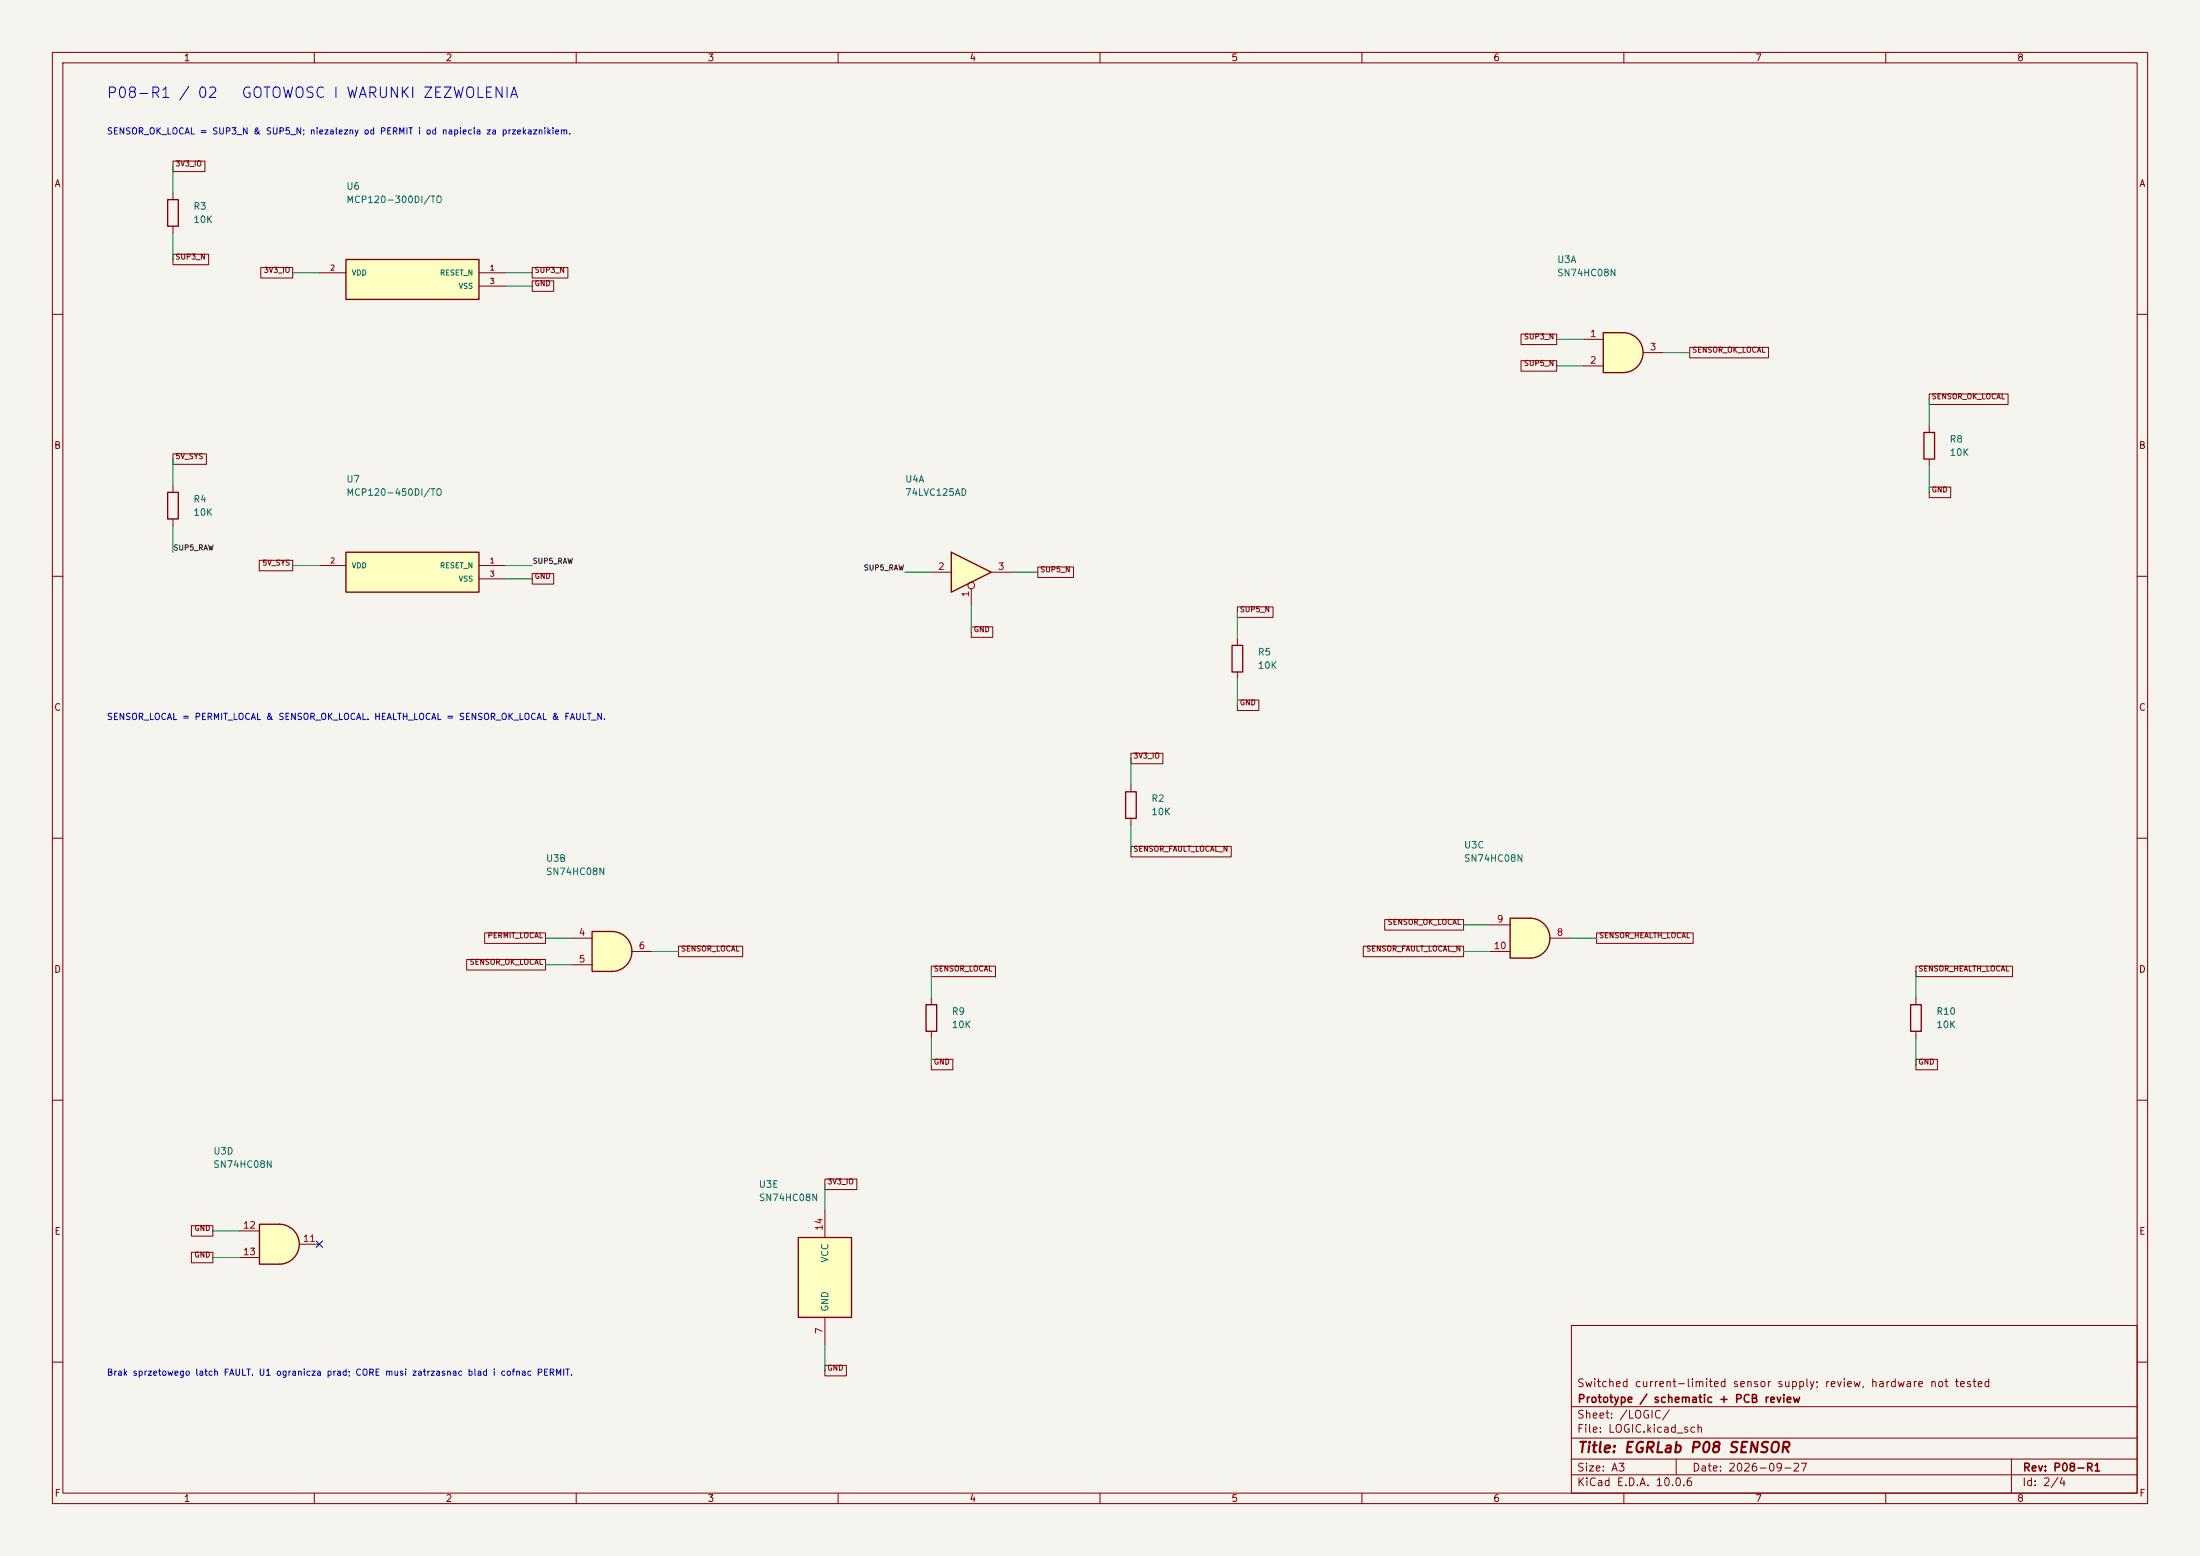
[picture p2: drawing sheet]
(kicad_sch (version 20250114) (generator "eeschema") (paper "A3") (title_block (title "EGRLab P08 SENSOR") (date "2026-09-27") (rev "P08-R1") (company "Prototype / schematic + PCB review") (comment 1 "Switched current-limited sensor supply; review, hardware not tested"))(lib_symbols (symbol "P08:MCP120_D_TO" (pin_names (offset 1.016)) (in_bom yes) (on_board yes) (symbol "MCP120_D_TO_1_1" (rectangle (start -12.7 3.81) (end 12.7 -3.81) (stroke (width .254) (type default)) (fill (type background)))) (symbol "MCP120_D_TO_1_0" (pin power_in line (at -17.78 1.27 0) (length 5.08) (name "VDD" (effects (font (size 1.0 1.0)))) (number "2" (effects (font (size 1 1))))) (pin open_collector line (at 17.78 1.27 180) (length 5.08) (name "RESET_N" (effects (font (size 1.0 1.0)))) (number "1" (effects (font (size 1 1))))) (pin power_in line (at 17.78 -1.27 180) (length 5.08) (name "VSS" (effects (font (size 1.0 1.0)))) (number "3" (effects (font (size 1 1)))))))(symbol "P08:R" (pin_numbers (hide yes)) (pin_names (offset 0)) (exclude_from_sim no) (in_bom yes) (on_board yes) (in_pos_files yes) (duplicate_pin_numbers_are_jumpers no) (symbol "R_0_1" (rectangle (start -1.016 -2.54) (end 1.016 2.54) (stroke (width 0.254) (type default)) (fill (type none)))) (symbol "R_1_1" (pin passive line (at 0 3.81 270) (length 1.27) (name "" (effects (font (size 1.27 1.27)))) (number "1" (effects (font (size 1.27 1.27))))) (pin passive line (at 0 -3.81 90) (length 1.27) (name "" (effects (font (size 1.27 1.27)))) (number "2" (effects (font (size 1.27 1.27)))))) (embedded_fonts no))(symbol "P08:74LVC125AD" (pin_names (offset 1.016)) (exclude_from_sim no) (in_bom yes) (on_board yes) (in_pos_files yes) (duplicate_pin_numbers_are_jumpers no) (symbol "74LVC125AD_1_0" (polyline (pts (xy -3.81 3.81) (xy -3.81 -3.81) (xy 3.81 0) (xy -3.81 3.81)) (stroke (width 0.254) (type default)) (fill (type background))) (pin input inverted (at 0 -6.35 90) (length 4.445) (name "" (effects (font (size 1.27 1.27)))) (number "1" (effects (font (size 1.27 1.27))))) (pin input line (at -7.62 0 0) (length 3.81) (name "" (effects (font (size 1.27 1.27)))) (number "2" (effects (font (size 1.27 1.27))))) (pin tri_state line (at 7.62 0 180) (length 3.81) (name "" (effects (font (size 1.27 1.27)))) (number "3" (effects (font (size 1.27 1.27)))))) (symbol "74LVC125AD_2_0" (polyline (pts (xy -3.81 3.81) (xy -3.81 -3.81) (xy 3.81 0) (xy -3.81 3.81)) (stroke (width 0.254) (type default)) (fill (type background))) (pin input inverted (at 0 -6.35 90) (length 4.445) (name "" (effects (font (size 1.27 1.27)))) (number "4" (effects (font (size 1.27 1.27))))) (pin input line (at -7.62 0 0) (length 3.81) (name "" (effects (font (size 1.27 1.27)))) (number "5" (effects (font (size 1.27 1.27))))) (pin tri_state line (at 7.62 0 180) (length 3.81) (name "" (effects (font (size 1.27 1.27)))) (number "6" (effects (font (size 1.27 1.27)))))) (symbol "74LVC125AD_3_0" (polyline (pts (xy -3.81 3.81) (xy -3.81 -3.81) (xy 3.81 0) (xy -3.81 3.81)) (stroke (width 0.254) (type default)) (fill (type background))) (pin tri_state line (at 7.62 0 180) (length 3.81) (name "" (effects (font (size 1.27 1.27)))) (number "8" (effects (font (size 1.27 1.27))))) (pin input line (at -7.62 0 0) (length 3.81) (name "" (effects (font (size 1.27 1.27)))) (number "9" (effects (font (size 1.27 1.27))))) (pin input inverted (at 0 -6.35 90) (length 4.445) (name "" (effects (font (size 1.27 1.27)))) (number "10" (effects (font (size 1.27 1.27)))))) (symbol "74LVC125AD_4_0" (polyline (pts (xy -3.81 3.81) (xy -3.81 -3.81) (xy 3.81 0) (xy -3.81 3.81)) (stroke (width 0.254) (type default)) (fill (type background))) (pin tri_state line (at 7.62 0 180) (length 3.81) (name "" (effects (font (size 1.27 1.27)))) (number "11" (effects (font (size 1.27 1.27))))) (pin input line (at -7.62 0 0) (length 3.81) (name "" (effects (font (size 1.27 1.27)))) (number "12" (effects (font (size 1.27 1.27))))) (pin input inverted (at 0 -6.35 90) (length 4.445) (name "" (effects (font (size 1.27 1.27)))) (number "13" (effects (font (size 1.27 1.27)))))) (symbol "74LVC125AD_5_0" (pin power_in line (at 0 -12.7 90) (length 5.08) (name "GND" (effects (font (size 1.27 1.27)))) (number "7" (effects (font (size 1.27 1.27))))) (pin power_in line (at 0 12.7 270) (length 5.08) (name "VCC" (effects (font (size 1.27 1.27)))) (number "14" (effects (font (size 1.27 1.27)))))) (symbol "74LVC125AD_5_1" (rectangle (start -5.08 7.62) (end 5.08 -7.62) (stroke (width 0.254) (type default)) (fill (type background)))) (embedded_fonts no))(symbol "P08:SN74HC08N" (body_styles demorgan) (pin_names (offset 1.016)) (exclude_from_sim no) (in_bom yes) (on_board yes) (in_pos_files yes) (duplicate_pin_numbers_are_jumpers no) (symbol "SN74HC08N_1_1" (arc (start 0 3.81) (mid 3.7934 0) (end 0 -3.81) (stroke (width 0.254) (type default)) (fill (type background))) (polyline (pts (xy 0 3.81) (xy -3.81 3.81) (xy -3.81 -3.81) (xy 0 -3.81)) (stroke (width 0.254) (type default)) (fill (type background))) (pin input line (at -7.62 2.54 0) (length 3.81) (name "" (effects (font (size 1.27 1.27)))) (number "1" (effects (font (size 1.27 1.27))))) (pin input line (at -7.62 -2.54 0) (length 3.81) (name "" (effects (font (size 1.27 1.27)))) (number "2" (effects (font (size 1.27 1.27))))) (pin output line (at 7.62 0 180) (length 3.81) (name "" (effects (font (size 1.27 1.27)))) (number "3" (effects (font (size 1.27 1.27)))))) (symbol "SN74HC08N_1_2" (arc (start -3.81 3.81) (mid -2.589 0) (end -3.81 -3.81) (stroke (width 0.254) (type default)) (fill (type none))) (polyline (pts (xy -3.81 3.81) (xy -0.635 3.81)) (stroke (width 0.254) (type default)) (fill (type background))) (polyline (pts (xy -3.81 -3.81) (xy -0.635 -3.81)) (stroke (width 0.254) (type default)) (fill (type background))) (arc (start 3.81 0) (mid 2.1855 -2.584) (end -0.6096 -3.81) (stroke (width 0.254) (type default)) (fill (type background))) (arc (start -0.6096 3.81) (mid 2.1928 2.5924) (end 3.81 0) (stroke (width 0.254) (type default)) (fill (type background))) (polyline (pts (xy -0.635 3.81) (xy -3.81 3.81) (xy -3.81 3.81) (xy -3.556 3.4036) (xy -3.0226 2.2606) (xy -2.6924 1.0414) (xy -2.6162 -0.254) (xy -2.7686 -1.4986) (xy -3.175 -2.7178) (xy -3.81 -3.81) (xy -3.81 -3.81) (xy -0.635 -3.81)) (stroke (width -25.4) (type default)) (fill (type background))) (pin input inverted (at -7.62 2.54 0) (length 4.318) (name "" (effects (font (size 1.27 1.27)))) (number "1" (effects (font (size 1.27 1.27))))) (pin input inverted (at -7.62 -2.54 0) (length 4.318) (name "" (effects (font (size 1.27 1.27)))) (number "2" (effects (font (size 1.27 1.27))))) (pin output inverted (at 7.62 0 180) (length 3.81) (name "" (effects (font (size 1.27 1.27)))) (number "3" (effects (font (size 1.27 1.27)))))) (symbol "SN74HC08N_2_1" (arc (start 0 3.81) (mid 3.7934 0) (end 0 -3.81) (stroke (width 0.254) (type default)) (fill (type background))) (polyline (pts (xy 0 3.81) (xy -3.81 3.81) (xy -3.81 -3.81) (xy 0 -3.81)) (stroke (width 0.254) (type default)) (fill (type background))) (pin input line (at -7.62 2.54 0) (length 3.81) (name "" (effects (font (size 1.27 1.27)))) (number "4" (effects (font (size 1.27 1.27))))) (pin input line (at -7.62 -2.54 0) (length 3.81) (name "" (effects (font (size 1.27 1.27)))) (number "5" (effects (font (size 1.27 1.27))))) (pin output line (at 7.62 0 180) (length 3.81) (name "" (effects (font (size 1.27 1.27)))) (number "6" (effects (font (size 1.27 1.27)))))) (symbol "SN74HC08N_2_2" (arc (start -3.81 3.81) (mid -2.589 0) (end -3.81 -3.81) (stroke (width 0.254) (type default)) (fill (type none))) (polyline (pts (xy -3.81 3.81) (xy -0.635 3.81)) (stroke (width 0.254) (type default)) (fill (type background))) (polyline (pts (xy -3.81 -3.81) (xy -0.635 -3.81)) (stroke (width 0.254) (type default)) (fill (type background))) (arc (start 3.81 0) (mid 2.1855 -2.584) (end -0.6096 -3.81) (stroke (width 0.254) (type default)) (fill (type background))) (arc (start -0.6096 3.81) (mid 2.1928 2.5924) (end 3.81 0) (stroke (width 0.254) (type default)) (fill (type background))) (polyline (pts (xy -0.635 3.81) (xy -3.81 3.81) (xy -3.81 3.81) (xy -3.556 3.4036) (xy -3.0226 2.2606) (xy -2.6924 1.0414) (xy -2.6162 -0.254) (xy -2.7686 -1.4986) (xy -3.175 -2.7178) (xy -3.81 -3.81) (xy -3.81 -3.81) (xy -0.635 -3.81)) (stroke (width -25.4) (type default)) (fill (type background))) (pin input inverted (at -7.62 2.54 0) (length 4.318) (name "" (effects (font (size 1.27 1.27)))) (number "4" (effects (font (size 1.27 1.27))))) (pin input inverted (at -7.62 -2.54 0) (length 4.318) (name "" (effects (font (size 1.27 1.27)))) (number "5" (effects (font (size 1.27 1.27))))) (pin output inverted (at 7.62 0 180) (length 3.81) (name "" (effects (font (size 1.27 1.27)))) (number "6" (effects (font (size 1.27 1.27)))))) (symbol "SN74HC08N_3_1" (arc (start 0 3.81) (mid 3.7934 0) (end 0 -3.81) (stroke (width 0.254) (type default)) (fill (type background))) (polyline (pts (xy 0 3.81) (xy -3.81 3.81) (xy -3.81 -3.81) (xy 0 -3.81)) (stroke (width 0.254) (type default)) (fill (type background))) (pin output line (at 7.62 0 180) (length 3.81) (name "" (effects (font (size 1.27 1.27)))) (number "8" (effects (font (size 1.27 1.27))))) (pin input line (at -7.62 2.54 0) (length 3.81) (name "" (effects (font (size 1.27 1.27)))) (number "9" (effects (font (size 1.27 1.27))))) (pin input line (at -7.62 -2.54 0) (length 3.81) (name "" (effects (font (size 1.27 1.27)))) (number "10" (effects (font (size 1.27 1.27)))))) (symbol "SN74HC08N_3_2" (arc (start -3.81 3.81) (mid -2.589 0) (end -3.81 -3.81) (stroke (width 0.254) (type default)) (fill (type none))) (polyline (pts (xy -3.81 3.81) (xy -0.635 3.81)) (stroke (width 0.254) (type default)) (fill (type background))) (polyline (pts (xy -3.81 -3.81) (xy -0.635 -3.81)) (stroke (width 0.254) (type default)) (fill (type background))) (arc (start 3.81 0) (mid 2.1855 -2.584) (end -0.6096 -3.81) (stroke (width 0.254) (type default)) (fill (type background))) (arc (start -0.6096 3.81) (mid 2.1928 2.5924) (end 3.81 0) (stroke (width 0.254) (type default)) (fill (type background))) (polyline (pts (xy -0.635 3.81) (xy -3.81 3.81) (xy -3.81 3.81) (xy -3.556 3.4036) (xy -3.0226 2.2606) (xy -2.6924 1.0414) (xy -2.6162 -0.254) (xy -2.7686 -1.4986) (xy -3.175 -2.7178) (xy -3.81 -3.81) (xy -3.81 -3.81) (xy -0.635 -3.81)) (stroke (width -25.4) (type default)) (fill (type background))) (pin output inverted (at 7.62 0 180) (length 3.81) (name "" (effects (font (size 1.27 1.27)))) (number "8" (effects (font (size 1.27 1.27))))) (pin input inverted (at -7.62 2.54 0) (length 4.318) (name "" (effects (font (size 1.27 1.27)))) (number "9" (effects (font (size 1.27 1.27))))) (pin input inverted (at -7.62 -2.54 0) (length 4.318) (name "" (effects (font (size 1.27 1.27)))) (number "10" (effects (font (size 1.27 1.27)))))) (symbol "SN74HC08N_4_1" (arc (start 0 3.81) (mid 3.7934 0) (end 0 -3.81) (stroke (width 0.254) (type default)) (fill (type background))) (polyline (pts (xy 0 3.81) (xy -3.81 3.81) (xy -3.81 -3.81) (xy 0 -3.81)) (stroke (width 0.254) (type default)) (fill (type background))) (pin output line (at 7.62 0 180) (length 3.81) (name "" (effects (font (size 1.27 1.27)))) (number "11" (effects (font (size 1.27 1.27))))) (pin input line (at -7.62 2.54 0) (length 3.81) (name "" (effects (font (size 1.27 1.27)))) (number "12" (effects (font (size 1.27 1.27))))) (pin input line (at -7.62 -2.54 0) (length 3.81) (name "" (effects (font (size 1.27 1.27)))) (number "13" (effects (font (size 1.27 1.27)))))) (symbol "SN74HC08N_4_2" (arc (start -3.81 3.81) (mid -2.589 0) (end -3.81 -3.81) (stroke (width 0.254) (type default)) (fill (type none))) (polyline (pts (xy -3.81 3.81) (xy -0.635 3.81)) (stroke (width 0.254) (type default)) (fill (type background))) (polyline (pts (xy -3.81 -3.81) (xy -0.635 -3.81)) (stroke (width 0.254) (type default)) (fill (type background))) (arc (start 3.81 0) (mid 2.1855 -2.584) (end -0.6096 -3.81) (stroke (width 0.254) (type default)) (fill (type background))) (arc (start -0.6096 3.81) (mid 2.1928 2.5924) (end 3.81 0) (stroke (width 0.254) (type default)) (fill (type background))) (polyline (pts (xy -0.635 3.81) (xy -3.81 3.81) (xy -3.81 3.81) (xy -3.556 3.4036) (xy -3.0226 2.2606) (xy -2.6924 1.0414) (xy -2.6162 -0.254) (xy -2.7686 -1.4986) (xy -3.175 -2.7178) (xy -3.81 -3.81) (xy -3.81 -3.81) (xy -0.635 -3.81)) (stroke (width -25.4) (type default)) (fill (type background))) (pin output inverted (at 7.62 0 180) (length 3.81) (name "" (effects (font (size 1.27 1.27)))) (number "11" (effects (font (size 1.27 1.27))))) (pin input inverted (at -7.62 2.54 0) (length 4.318) (name "" (effects (font (size 1.27 1.27)))) (number "12" (effects (font (size 1.27 1.27))))) (pin input inverted (at -7.62 -2.54 0) (length 4.318) (name "" (effects (font (size 1.27 1.27)))) (number "13" (effects (font (size 1.27 1.27)))))) (symbol "SN74HC08N_5_0" (pin power_in line (at 0 -12.7 90) (length 5.08) (name "GND" (effects (font (size 1.27 1.27)))) (number "7" (effects (font (size 1.27 1.27))))) (pin power_in line (at 0 12.7 270) (length 5.08) (name "VCC" (effects (font (size 1.27 1.27)))) (number "14" (effects (font (size 1.27 1.27)))))) (symbol "SN74HC08N_5_1" (rectangle (start -5.08 7.62) (end 5.08 -7.62) (stroke (width 0.254) (type default)) (fill (type background)))) (embedded_fonts no)))(symbol (lib_id "P08:MCP120_D_TO") (at 78.74 53.34 0) (unit 1) (in_bom yes) (on_board yes) (dnp no) (property "Reference" "U6" (at 66.04 35.56 0) (effects (font (size 1.27 1.27)) (justify left))) (property "Value" "MCP120-300DI/TO" (at 66.04 38.1 0) (effects (font (size 1.27 1.27)) (justify left)))(property "Footprint" "Package_TO_SOT_THT:TO-92_Inline_Wide" (at 78.74 53.34 0) (effects (font (size 1 1)) hide))(property "MPN" "MCP120-300DI/TO" (at 78.74 53.34 0) (effects (font (size 1 1)) hide))(property "BaselineRef" "U_SUP3" (at 78.74 53.34 0) (effects (font (size 1 1)) hide))(property "Datasheet" "https://ww1.microchip.com/downloads/en/DeviceDoc/11184d.pdf" (at 78.74 53.34 0) (effects (font (size 1 1)) hide))(pin "2")(pin "1")(pin "3"))(symbol (lib_id "P08:R") (at 33.02 40.64 0) (unit 1) (in_bom yes) (on_board yes) (dnp no) (property "Reference" "R3" (at 36.830000000000005 39.37 0) (effects (font (size 1.27 1.27)) (justify left))) (property "Value" "10K" (at 36.830000000000005 41.91 0) (effects (font (size 1.27 1.27)) (justify left)))(property "Footprint" "Resistor_THT:R_Axial_DIN0207_L6.3mm_D2.5mm_P10.16mm_Horizontal" (at 33.02 40.64 0) (effects (font (size 1 1)) hide))(property "MPN" "Metal film 10K 1% 0.25W" (at 33.02 40.64 0) (effects (font (size 1 1)) hide))(property "BaselineRef" "R_SUP3" (at 33.02 40.64 0) (effects (font (size 1 1)) hide))(property "Datasheet" "" (at 33.02 40.64 0) (effects (font (size 1 1)) hide))(pin "1")(pin "2"))(symbol (lib_id "P08:MCP120_D_TO") (at 78.74 109.22 0) (unit 1) (in_bom yes) (on_board yes) (dnp no) (property "Reference" "U7" (at 66.04 91.44 0) (effects (font (size 1.27 1.27)) (justify left))) (property "Value" "MCP120-450DI/TO" (at 66.04 93.98 0) (effects (font (size 1.27 1.27)) (justify left)))(property "Footprint" "Package_TO_SOT_THT:TO-92_Inline_Wide" (at 78.74 109.22 0) (effects (font (size 1 1)) hide))(property "MPN" "MCP120-450DI/TO" (at 78.74 109.22 0) (effects (font (size 1 1)) hide))(property "BaselineRef" "U_SUP5" (at 78.74 109.22 0) (effects (font (size 1 1)) hide))(property "Datasheet" "https://ww1.microchip.com/downloads/en/DeviceDoc/11184d.pdf" (at 78.74 109.22 0) (effects (font (size 1 1)) hide))(pin "2")(pin "1")(pin "3"))(symbol (lib_id "P08:R") (at 33.02 96.52 0) (unit 1) (in_bom yes) (on_board yes) (dnp no) (property "Reference" "R4" (at 36.830000000000005 95.25 0) (effects (font (size 1.27 1.27)) (justify left))) (property "Value" "10K" (at 36.830000000000005 97.79 0) (effects (font (size 1.27 1.27)) (justify left)))(property "Footprint" "Resistor_THT:R_Axial_DIN0207_L6.3mm_D2.5mm_P10.16mm_Horizontal" (at 33.02 96.52 0) (effects (font (size 1 1)) hide))(property "MPN" "Metal film 10K 1% 0.25W" (at 33.02 96.52 0) (effects (font (size 1 1)) hide))(property "BaselineRef" "R_SUP5" (at 33.02 96.52 0) (effects (font (size 1 1)) hide))(property "Datasheet" "" (at 33.02 96.52 0) (effects (font (size 1 1)) hide))(pin "1")(pin "2"))(symbol (lib_id "P08:74LVC125AD") (at 185.42 109.22 0) (unit 1) (in_bom yes) (on_board yes) (dnp no) (property "Reference" "U4" (at 172.72 91.44 0) (effects (font (size 1.27 1.27)) (justify left))) (property "Value" "74LVC125AD" (at 172.72 93.98 0) (effects (font (size 1.27 1.27)) (justify left)))(property "Footprint" "Package_SO:SOIC-14_3.9x8.7mm_P1.27mm" (at 185.42 109.22 0) (effects (font (size 1 1)) hide))(property "MPN" "74LVC125AD,118 (Nexperia)" (at 185.42 109.22 0) (effects (font (size 1 1)) hide))(property "BaselineRef" "U_SUPBUF" (at 185.42 109.22 0) (effects (font (size 1 1)) hide))(property "Datasheet" "https://assets.nexperia.com/documents/data-sheet/74LVC125A.pdf" (at 185.42 109.22 0) (effects (font (size 1 1)) hide))(pin "1")(pin "2")(pin "3"))(symbol (lib_id "P08:R") (at 236.22 125.73 0) (unit 1) (in_bom yes) (on_board yes) (dnp no) (property "Reference" "R5" (at 240.03 124.46000000000001 0) (effects (font (size 1.27 1.27)) (justify left))) (property "Value" "10K" (at 240.03 127.00000000000001 0) (effects (font (size 1.27 1.27)) (justify left)))(property "Footprint" "Resistor_THT:R_Axial_DIN0207_L6.3mm_D2.5mm_P10.16mm_Horizontal" (at 236.22 125.73 0) (effects (font (size 1 1)) hide))(property "MPN" "Metal film 10K 1% 0.25W" (at 236.22 125.73 0) (effects (font (size 1 1)) hide))(property "BaselineRef" "ADD_SUP5_PD" (at 236.22 125.73 0) (effects (font (size 1 1)) hide))(property "Datasheet" "" (at 236.22 125.73 0) (effects (font (size 1 1)) hide))(pin "1")(pin "2"))(symbol (lib_id "P08:SN74HC08N") (at 309.88 67.31 0) (unit 1) (in_bom yes) (on_board yes) (dnp no) (property "Reference" "U3" (at 297.18 49.53 0) (effects (font (size 1.27 1.27)) (justify left))) (property "Value" "SN74HC08N" (at 297.18 52.07 0) (effects (font (size 1.27 1.27)) (justify left)))(property "Footprint" "Package_DIP:DIP-14_W7.62mm" (at 309.88 67.31 0) (effects (font (size 1 1)) hide))(property "MPN" "SN74HC08N" (at 309.88 67.31 0) (effects (font (size 1 1)) hide))(property "BaselineRef" "U_READY" (at 309.88 67.31 0) (effects (font (size 1 1)) hide))(property "Datasheet" "https://www.ti.com/lit/ds/symlink/sn74hc08.pdf" (at 309.88 67.31 0) (effects (font (size 1 1)) hide))(pin "1")(pin "2")(pin "3"))(symbol (lib_id "P08:R") (at 368.3 85.09 0) (unit 1) (in_bom yes) (on_board yes) (dnp no) (property "Reference" "R8" (at 372.11 83.82000000000001 0) (effects (font (size 1.27 1.27)) (justify left))) (property "Value" "10K" (at 372.11 86.36000000000001 0) (effects (font (size 1.27 1.27)) (justify left)))(property "Footprint" "Resistor_THT:R_Axial_DIN0207_L6.3mm_D2.5mm_P10.16mm_Horizontal" (at 368.3 85.09 0) (effects (font (size 1 1)) hide))(property "MPN" "Metal film 10K 1% 0.25W" (at 368.3 85.09 0) (effects (font (size 1 1)) hide))(property "BaselineRef" "R_READY_PD" (at 368.3 85.09 0) (effects (font (size 1 1)) hide))(property "Datasheet" "" (at 368.3 85.09 0) (effects (font (size 1 1)) hide))(pin "1")(pin "2"))(symbol (lib_id "P08:SN74HC08N") (at 116.84 181.61 0) (unit 2) (in_bom yes) (on_board yes) (dnp no) (property "Reference" "U3" (at 104.14 163.83 0) (effects (font (size 1.27 1.27)) (justify left))) (property "Value" "SN74HC08N" (at 104.14 166.37 0) (effects (font (size 1.27 1.27)) (justify left)))(property "Footprint" "Package_DIP:DIP-14_W7.62mm" (at 116.84 181.61 0) (effects (font (size 1 1)) hide))(property "MPN" "SN74HC08N" (at 116.84 181.61 0) (effects (font (size 1 1)) hide))(property "BaselineRef" "U_READY" (at 116.84 181.61 0) (effects (font (size 1 1)) hide))(property "Datasheet" "https://www.ti.com/lit/ds/symlink/sn74hc08.pdf" (at 116.84 181.61 0) (effects (font (size 1 1)) hide))(pin "4")(pin "5")(pin "6"))(symbol (lib_id "P08:R") (at 177.8 194.31 0) (unit 1) (in_bom yes) (on_board yes) (dnp no) (property "Reference" "R9" (at 181.61 193.04 0) (effects (font (size 1.27 1.27)) (justify left))) (property "Value" "10K" (at 181.61 195.57999999999998 0) (effects (font (size 1.27 1.27)) (justify left)))(property "Footprint" "Resistor_THT:R_Axial_DIN0207_L6.3mm_D2.5mm_P10.16mm_Horizontal" (at 177.8 194.31 0) (effects (font (size 1 1)) hide))(property "MPN" "Metal film 10K 1% 0.25W" (at 177.8 194.31 0) (effects (font (size 1 1)) hide))(property "BaselineRef" "ADD_EN_PD" (at 177.8 194.31 0) (effects (font (size 1 1)) hide))(property "Datasheet" "" (at 177.8 194.31 0) (effects (font (size 1 1)) hide))(pin "1")(pin "2"))(symbol (lib_id "P08:SN74HC08N") (at 292.1 179.07 0) (unit 3) (in_bom yes) (on_board yes) (dnp no) (property "Reference" "U3" (at 279.4 161.29 0) (effects (font (size 1.27 1.27)) (justify left))) (property "Value" "SN74HC08N" (at 279.4 163.82999999999998 0) (effects (font (size 1.27 1.27)) (justify left)))(property "Footprint" "Package_DIP:DIP-14_W7.62mm" (at 292.1 179.07 0) (effects (font (size 1 1)) hide))(property "MPN" "SN74HC08N" (at 292.1 179.07 0) (effects (font (size 1 1)) hide))(property "BaselineRef" "U_READY" (at 292.1 179.07 0) (effects (font (size 1 1)) hide))(property "Datasheet" "https://www.ti.com/lit/ds/symlink/sn74hc08.pdf" (at 292.1 179.07 0) (effects (font (size 1 1)) hide))(pin "8")(pin "9")(pin "10"))(symbol (lib_id "P08:R") (at 215.9 153.67 0) (unit 1) (in_bom yes) (on_board yes) (dnp no) (property "Reference" "R2" (at 219.71 152.39999999999998 0) (effects (font (size 1.27 1.27)) (justify left))) (property "Value" "10K" (at 219.71 154.93999999999997 0) (effects (font (size 1.27 1.27)) (justify left)))(property "Footprint" "Resistor_THT:R_Axial_DIN0207_L6.3mm_D2.5mm_P10.16mm_Horizontal" (at 215.9 153.67 0) (effects (font (size 1 1)) hide))(property "MPN" "Metal film 10K 1% 0.25W" (at 215.9 153.67 0) (effects (font (size 1 1)) hide))(property "BaselineRef" "R_FAULT_PU" (at 215.9 153.67 0) (effects (font (size 1 1)) hide))(property "Datasheet" "" (at 215.9 153.67 0) (effects (font (size 1 1)) hide))(pin "1")(pin "2"))(symbol (lib_id "P08:R") (at 365.76 194.31 0) (unit 1) (in_bom yes) (on_board yes) (dnp no) (property "Reference" "R10" (at 369.57 193.04 0) (effects (font (size 1.27 1.27)) (justify left))) (property "Value" "10K" (at 369.57 195.57999999999998 0) (effects (font (size 1.27 1.27)) (justify left)))(property "Footprint" "Resistor_THT:R_Axial_DIN0207_L6.3mm_D2.5mm_P10.16mm_Horizontal" (at 365.76 194.31 0) (effects (font (size 1 1)) hide))(property "MPN" "Metal film 10K 1% 0.25W" (at 365.76 194.31 0) (effects (font (size 1 1)) hide))(property "BaselineRef" "ADD_HEALTH_PD" (at 365.76 194.31 0) (effects (font (size 1 1)) hide))(property "Datasheet" "" (at 365.76 194.31 0) (effects (font (size 1 1)) hide))(pin "1")(pin "2"))(symbol (lib_id "P08:SN74HC08N") (at 53.34 237.49 0) (unit 4) (in_bom yes) (on_board yes) (dnp no) (property "Reference" "U3" (at 40.64 219.71 0) (effects (font (size 1.27 1.27)) (justify left))) (property "Value" "SN74HC08N" (at 40.64 222.25 0) (effects (font (size 1.27 1.27)) (justify left)))(property "Footprint" "Package_DIP:DIP-14_W7.62mm" (at 53.34 237.49 0) (effects (font (size 1 1)) hide))(property "MPN" "SN74HC08N" (at 53.34 237.49 0) (effects (font (size 1 1)) hide))(property "BaselineRef" "U_READY" (at 53.34 237.49 0) (effects (font (size 1 1)) hide))(property "Datasheet" "https://www.ti.com/lit/ds/symlink/sn74hc08.pdf" (at 53.34 237.49 0) (effects (font (size 1 1)) hide))(pin "11")(pin "12")(pin "13"))(symbol (lib_id "P08:SN74HC08N") (at 157.48 243.84 0) (unit 5) (in_bom yes) (on_board yes) (dnp no) (property "Reference" "U3" (at 144.78 226.06 0) (effects (font (size 1.27 1.27)) (justify left))) (property "Value" "SN74HC08N" (at 144.78 228.6 0) (effects (font (size 1.27 1.27)) (justify left)))(property "Footprint" "Package_DIP:DIP-14_W7.62mm" (at 157.48 243.84 0) (effects (font (size 1 1)) hide))(property "MPN" "SN74HC08N" (at 157.48 243.84 0) (effects (font (size 1 1)) hide))(property "BaselineRef" "U_READY" (at 157.48 243.84 0) (effects (font (size 1 1)) hide))(property "Datasheet" "https://www.ti.com/lit/ds/symlink/sn74hc08.pdf" (at 157.48 243.84 0) (effects (font (size 1 1)) hide))(pin "7")(pin "14"))(text "SENSOR_OK_LOCAL = SUP3_N & SUP5_N; niezalezny od PERMIT i od napiecia za przekaznikiem." (at 20.32 24.5872 0) (effects (font (size 1.2 1.2)) (justify left top)))(text "SENSOR_LOCAL = PERMIT_LOCAL & SENSOR_OK_LOCAL. HEALTH_LOCAL = SENSOR_OK_LOCAL & FAULT_N." (at 20.32 136.3472 0) (effects (font (size 1.2 1.2)) (justify left top)))(text "Brak sprzetowego latch FAULT. U1 ogranicza prad; CORE musi zatrzasnac blad i cofnac PERMIT." (at 20.32 261.5184 0) (effects (font (size 1.2 1.2)) (justify left top)))(text "P08-R1 / 02   GOTOWOSC I WARUNKI ZEZWOLENIA" (at 20.32 16.764 0) (effects (font (size 2 2)) (justify left top)))(wire (pts (xy 60.96 52.07) (xy 55.88 52.07)) (stroke (width 0) (type default)))(global_label "3V3_IO" (shape passive) (at 55.88 52.07 0) (effects (font (size 1 1)) (justify right bottom)))(wire (pts (xy 96.52 52.07) (xy 101.6 52.07)) (stroke (width 0) (type default)))(global_label "SUP3_N" (shape passive) (at 101.6 52.07 0) (effects (font (size 1 1)) (justify left bottom)))(wire (pts (xy 96.52 54.61) (xy 101.6 54.61)) (stroke (width 0) (type default)))(global_label "GND" (shape passive) (at 101.6 54.61 0) (effects (font (size 1 1)) (justify left bottom)))(wire (pts (xy 33.02 36.83) (xy 33.02 31.75)) (stroke (width 0) (type default)))(global_label "3V3_IO" (shape passive) (at 33.02 31.75 0) (effects (font (size 1 1)) (justify left bottom)))(wire (pts (xy 33.02 44.45) (xy 33.02 49.53)) (stroke (width 0) (type default)))(global_label "SUP3_N" (shape passive) (at 33.02 49.53 0) (effects (font (size 1 1)) (justify left bottom)))(wire (pts (xy 60.96 107.95) (xy 55.88 107.95)) (stroke (width 0) (type default)))(global_label "5V_SYS" (shape passive) (at 55.88 107.95 0) (effects (font (size 1 1)) (justify right bottom)))(wire (pts (xy 96.52 107.95) (xy 101.6 107.95)) (stroke (width 0) (type default)))(label "SUP5_RAW"  (at 101.6 107.95 0) (effects (font (size 1 1)) (justify left bottom)))(wire (pts (xy 96.52 110.49) (xy 101.6 110.49)) (stroke (width 0) (type default)))(global_label "GND" (shape passive) (at 101.6 110.49 0) (effects (font (size 1 1)) (justify left bottom)))(wire (pts (xy 33.02 92.71) (xy 33.02 87.63)) (stroke (width 0) (type default)))(global_label "5V_SYS" (shape passive) (at 33.02 87.63 0) (effects (font (size 1 1)) (justify left bottom)))(wire (pts (xy 33.02 100.33) (xy 33.02 105.41)) (stroke (width 0) (type default)))(label "SUP5_RAW"  (at 33.02 105.41 0) (effects (font (size 1 1)) (justify left bottom)))(wire (pts (xy 185.42 115.57) (xy 185.42 120.65)) (stroke (width 0) (type default)))(global_label "GND" (shape passive) (at 185.42 120.65 0) (effects (font (size 1 1)) (justify left bottom)))(wire (pts (xy 177.8 109.22) (xy 172.72 109.22)) (stroke (width 0) (type default)))(label "SUP5_RAW"  (at 172.72 109.22 0) (effects (font (size 1 1)) (justify right bottom)))(wire (pts (xy 193.04 109.22) (xy 198.12 109.22)) (stroke (width 0) (type default)))(global_label "SUP5_N" (shape passive) (at 198.12 109.22 0) (effects (font (size 1 1)) (justify left bottom)))(wire (pts (xy 236.22 121.92) (xy 236.22 116.84)) (stroke (width 0) (type default)))(global_label "SUP5_N" (shape passive) (at 236.22 116.84 0) (effects (font (size 1 1)) (justify left bottom)))(wire (pts (xy 236.22 129.54) (xy 236.22 134.62)) (stroke (width 0) (type default)))(global_label "GND" (shape passive) (at 236.22 134.62 0) (effects (font (size 1 1)) (justify left bottom)))(wire (pts (xy 302.26 64.77) (xy 297.18 64.77)) (stroke (width 0) (type default)))(global_label "SUP3_N" (shape passive) (at 297.18 64.77 0) (effects (font (size 1 1)) (justify right bottom)))(wire (pts (xy 302.26 69.85) (xy 297.18 69.85)) (stroke (width 0) (type default)))(global_label "SUP5_N" (shape passive) (at 297.18 69.85 0) (effects (font (size 1 1)) (justify right bottom)))(wire (pts (xy 317.5 67.31) (xy 322.58 67.31)) (stroke (width 0) (type default)))(global_label "SENSOR_OK_LOCAL" (shape passive) (at 322.58 67.31 0) (effects (font (size 1 1)) (justify left bottom)))(wire (pts (xy 368.3 81.28) (xy 368.3 76.2)) (stroke (width 0) (type default)))(global_label "SENSOR_OK_LOCAL" (shape passive) (at 368.3 76.2 0) (effects (font (size 1 1)) (justify left bottom)))(wire (pts (xy 368.3 88.9) (xy 368.3 93.98)) (stroke (width 0) (type default)))(global_label "GND" (shape passive) (at 368.3 93.98 0) (effects (font (size 1 1)) (justify left bottom)))(wire (pts (xy 109.22 179.07) (xy 104.14 179.07)) (stroke (width 0) (type default)))(global_label "PERMIT_LOCAL" (shape passive) (at 104.14 179.07 0) (effects (font (size 1 1)) (justify right bottom)))(wire (pts (xy 109.22 184.15) (xy 104.14 184.15)) (stroke (width 0) (type default)))(global_label "SENSOR_OK_LOCAL" (shape passive) (at 104.14 184.15 0) (effects (font (size 1 1)) (justify right bottom)))(wire (pts (xy 124.46 181.61) (xy 129.54 181.61)) (stroke (width 0) (type default)))(global_label "SENSOR_LOCAL" (shape passive) (at 129.54 181.61 0) (effects (font (size 1 1)) (justify left bottom)))(wire (pts (xy 177.8 190.5) (xy 177.8 185.42)) (stroke (width 0) (type default)))(global_label "SENSOR_LOCAL" (shape passive) (at 177.8 185.42 0) (effects (font (size 1 1)) (justify left bottom)))(wire (pts (xy 177.8 198.12) (xy 177.8 203.2)) (stroke (width 0) (type default)))(global_label "GND" (shape passive) (at 177.8 203.2 0) (effects (font (size 1 1)) (justify left bottom)))(wire (pts (xy 299.72 179.07) (xy 304.8 179.07)) (stroke (width 0) (type default)))(global_label "SENSOR_HEALTH_LOCAL" (shape passive) (at 304.8 179.07 0) (effects (font (size 1 1)) (justify left bottom)))(wire (pts (xy 284.48 176.53) (xy 279.4 176.53)) (stroke (width 0) (type default)))(global_label "SENSOR_OK_LOCAL" (shape passive) (at 279.4 176.53 0) (effects (font (size 1 1)) (justify right bottom)))(wire (pts (xy 284.48 181.61) (xy 279.4 181.61)) (stroke (width 0) (type default)))(global_label "SENSOR_FAULT_LOCAL_N" (shape passive) (at 279.4 181.61 0) (effects (font (size 1 1)) (justify right bottom)))(wire (pts (xy 215.9 149.86) (xy 215.9 144.78)) (stroke (width 0) (type default)))(global_label "3V3_IO" (shape passive) (at 215.9 144.78 0) (effects (font (size 1 1)) (justify left bottom)))(wire (pts (xy 215.9 157.48) (xy 215.9 162.56)) (stroke (width 0) (type default)))(global_label "SENSOR_FAULT_LOCAL_N" (shape passive) (at 215.9 162.56 0) (effects (font (size 1 1)) (justify left bottom)))(wire (pts (xy 365.76 190.5) (xy 365.76 185.42)) (stroke (width 0) (type default)))(global_label "SENSOR_HEALTH_LOCAL" (shape passive) (at 365.76 185.42 0) (effects (font (size 1 1)) (justify left bottom)))(wire (pts (xy 365.76 198.12) (xy 365.76 203.2)) (stroke (width 0) (type default)))(global_label "GND" (shape passive) (at 365.76 203.2 0) (effects (font (size 1 1)) (justify left bottom)))(no_connect (at 60.96 237.49))(wire (pts (xy 45.72 234.95) (xy 40.64 234.95)) (stroke (width 0) (type default)))(global_label "GND" (shape passive) (at 40.64 234.95 0) (effects (font (size 1 1)) (justify right bottom)))(wire (pts (xy 45.72 240.03) (xy 40.64 240.03)) (stroke (width 0) (type default)))(global_label "GND" (shape passive) (at 40.64 240.03 0) (effects (font (size 1 1)) (justify right bottom)))(wire (pts (xy 157.48 256.54) (xy 157.48 261.62)) (stroke (width 0) (type default)))(global_label "GND" (shape passive) (at 157.48 261.62 0) (effects (font (size 1 1)) (justify left bottom)))(wire (pts (xy 157.48 231.14) (xy 157.48 226.06)) (stroke (width 0) (type default)))(global_label "3V3_IO" (shape passive) (at 157.48 226.06 0) (effects (font (size 1 1)) (justify left bottom))))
